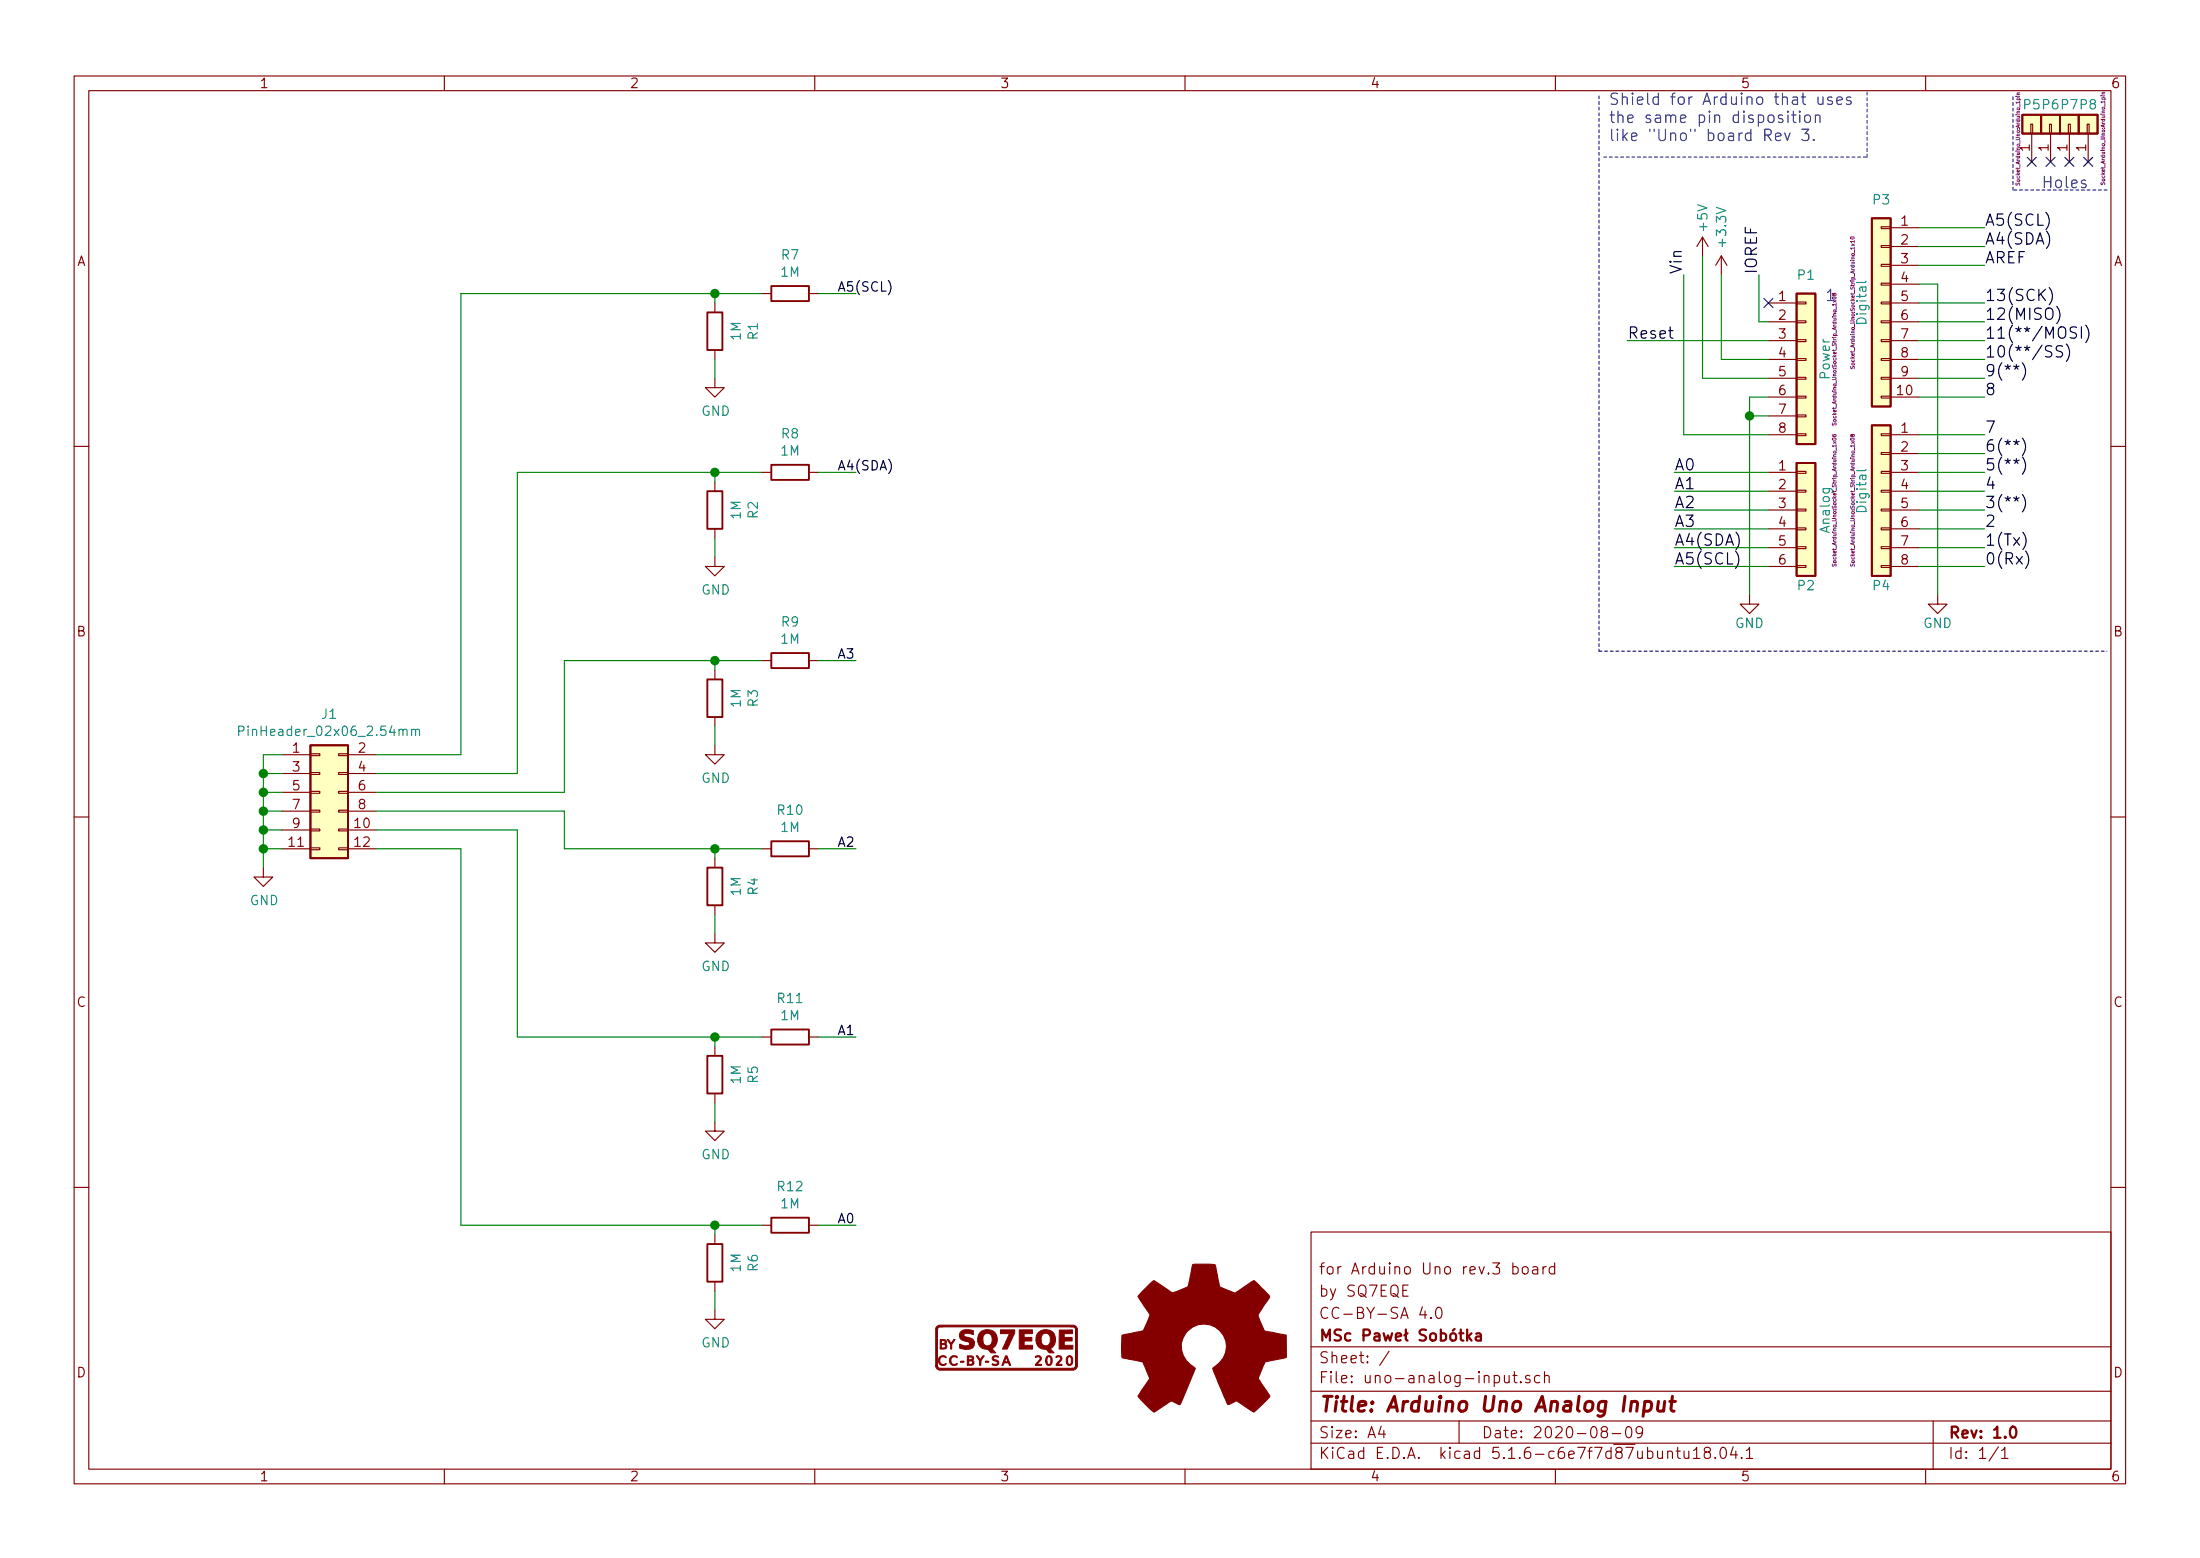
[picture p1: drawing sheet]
EESchema Schematic File Version 4
EELAYER 30 0
EELAYER END
$Descr A4 11693 8268
encoding utf-8
Sheet 1 1
Title "Arduino Uno Analog Input"
Date "2020-08-09"
Rev "1.0"
Comp "MSc Paweł Sobótka"
Comment1 "CC-BY-SA 4.0"
Comment2 "by SQ7EQE"
Comment3 "for Arduino Uno rev.3 board"
Comment4 ""
$EndDescr
Text Label 8950 1450 1    60   ~ 0
Vin
Text Label 9350 1450 1    60   ~ 0
IOREF
Text Label 8900 2500 0    60   ~ 0
A0
Text Label 8900 2600 0    60   ~ 0
A1
Text Label 8900 2700 0    60   ~ 0
A2
Text Label 8900 2800 0    60   ~ 0
A3
Text Label 8900 2900 0    60   ~ 0
A4(SDA)
Text Label 8900 3000 0    60   ~ 0
A5(SCL)
Text Label 10550 3000 0    60   ~ 0
0(Rx)
Text Label 10550 2800 0    60   ~ 0
2
Text Label 10550 2900 0    60   ~ 0
1(Tx)
Text Label 10550 2700 0    60   ~ 0
3(**)
Text Label 10550 2600 0    60   ~ 0
4
Text Label 10550 2500 0    60   ~ 0
5(**)
Text Label 10550 2400 0    60   ~ 0
6(**)
Text Label 10550 2300 0    60   ~ 0
7
Text Label 10550 2100 0    60   ~ 0
8
Text Label 10550 2000 0    60   ~ 0
9(**)
Text Label 10550 1900 0    60   ~ 0
10(**/SS)
Text Label 10550 1800 0    60   ~ 0
11(**/MOSI)
Text Label 10550 1700 0    60   ~ 0
12(MISO)
Text Label 10550 1600 0    60   ~ 0
13(SCK)
Text Label 10550 1400 0    60   ~ 0
AREF
NoConn ~ 9400 1600
Text Label 10550 1300 0    60   ~ 0
A4(SDA)
Text Label 10550 1200 0    60   ~ 0
A5(SCL)
Text Notes 10850 1000 0    60   ~ 0
Holes
Text Notes 8550 750  0    60   ~ 0
Shield for Arduino that uses\nthe same pin disposition\nlike "Uno" board Rev 3.
$Comp
L Connector_Generic:Conn_01x08 P1
U 1 1
P 9600 1900
F 0 "P1" H 9600 2350 50  0000 C CNN
F 1 "Power" V 9700 1900 50  0000 C CNN
F 2 "Socket_Arduino_Uno:Socket_Strip_Arduino_1x08" V 9750 1900 20  0000 C CNN
F 3 "" H 9600 1900 50  0000 C CNN
	1    9600 1900
	1    0    0    -1  
$EndComp
Text Label 8650 1800 0    60   ~ 0
Reset
$Comp
L power:+3.3V #PWR09
U 1 1
P 9150 1450
F 0 "#PWR09" H 9150 1300 50  0001 C CNN
F 1 "+3.3V" V 9150 1700 50  0000 C CNN
F 2 "" H 9150 1450 50  0000 C CNN
F 3 "" H 9150 1450 50  0000 C CNN
	1    9150 1450
	1    0    0    -1  
$EndComp
$Comp
L power:+5V #PWR08
U 1 1
P 9050 1350
F 0 "#PWR08" H 9050 1200 50  0001 C CNN
F 1 "+5V" V 9050 1550 50  0000 C CNN
F 2 "" H 9050 1350 50  0000 C CNN
F 3 "" H 9050 1350 50  0000 C CNN
	1    9050 1350
	1    0    0    -1  
$EndComp
$Comp
L power:GND #PWR010
U 1 1
P 9300 3150
F 0 "#PWR010" H 9300 2900 50  0001 C CNN
F 1 "GND" H 9300 3000 50  0000 C CNN
F 2 "" H 9300 3150 50  0000 C CNN
F 3 "" H 9300 3150 50  0000 C CNN
	1    9300 3150
	1    0    0    -1  
$EndComp
$Comp
L power:GND #PWR011
U 1 1
P 10300 3150
F 0 "#PWR011" H 10300 2900 50  0001 C CNN
F 1 "GND" H 10300 3000 50  0000 C CNN
F 2 "" H 10300 3150 50  0000 C CNN
F 3 "" H 10300 3150 50  0000 C CNN
	1    10300 3150
	1    0    0    -1  
$EndComp
$Comp
L Connector_Generic:Conn_01x06 P2
U 1 1
P 9600 2700
F 0 "P2" H 9600 2300 50  0000 C CNN
F 1 "Analog" V 9700 2700 50  0000 C CNN
F 2 "Socket_Arduino_Uno:Socket_Strip_Arduino_1x06" V 9750 2750 20  0000 C CNN
F 3 "" H 9600 2700 50  0000 C CNN
	1    9600 2700
	1    0    0    -1  
$EndComp
$Comp
L Connector_Generic:Conn_01x01 P5
U 1 1
P 10800 650
F 0 "P5" V 10900 650 50  0000 C CNN
F 1 "CONN_01X01" V 10900 650 50  0001 C CNN
F 2 "Socket_Arduino_Uno:Arduino_1pin" H 10721 724 20  0000 C CNN
F 3 "" H 10800 650 50  0000 C CNN
	1    10800 650 
	0    -1   -1   0   
$EndComp
$Comp
L Connector_Generic:Conn_01x01 P6
U 1 1
P 10900 650
F 0 "P6" V 11000 650 50  0000 C CNN
F 1 "CONN_01X01" V 11000 650 50  0001 C CNN
F 2 "Socket_Arduino_Uno:Arduino_1pin" H 10900 650 20  0001 C CNN
F 3 "" H 10900 650 50  0000 C CNN
	1    10900 650 
	0    -1   -1   0   
$EndComp
$Comp
L Connector_Generic:Conn_01x01 P7
U 1 1
P 11000 650
F 0 "P7" V 11100 650 50  0000 C CNN
F 1 "CONN_01X01" V 11100 650 50  0001 C CNN
F 2 "Socket_Arduino_Uno:Arduino_1pin" V 11000 650 20  0001 C CNN
F 3 "" H 11000 650 50  0000 C CNN
	1    11000 650 
	0    -1   -1   0   
$EndComp
$Comp
L Connector_Generic:Conn_01x01 P8
U 1 1
P 11100 650
F 0 "P8" V 11200 650 50  0000 C CNN
F 1 "CONN_01X01" V 11200 650 50  0001 C CNN
F 2 "Socket_Arduino_Uno:Arduino_1pin" H 11024 572 20  0000 C CNN
F 3 "" H 11100 650 50  0000 C CNN
	1    11100 650 
	0    -1   -1   0   
$EndComp
NoConn ~ 10800 850 
NoConn ~ 10900 850 
NoConn ~ 11000 850 
NoConn ~ 11100 850 
$Comp
L Connector_Generic:Conn_01x08 P4
U 1 1
P 10000 2600
F 0 "P4" H 10000 2100 50  0000 C CNN
F 1 "Digital" V 10100 2600 50  0000 C CNN
F 2 "Socket_Arduino_Uno:Socket_Strip_Arduino_1x08" V 10150 2550 20  0000 C CNN
F 3 "" H 10000 2600 50  0000 C CNN
	1    10000 2600
	-1   0    0    -1  
$EndComp
Wire Notes Line
	8525 825  9925 825 
Wire Notes Line
	9925 825  9925 475 
Wire Wire Line
	9350 1450 9350 1700
Wire Wire Line
	9350 1700 9400 1700
Wire Wire Line
	9400 1900 9150 1900
Wire Wire Line
	9400 2000 9050 2000
Wire Wire Line
	9400 2300 8950 2300
Wire Wire Line
	9400 2100 9300 2100
Wire Wire Line
	9400 2200 9300 2200
Connection ~ 9300 2200
Wire Wire Line
	8950 2300 8950 1450
Wire Wire Line
	9050 2000 9050 1350
Wire Wire Line
	9150 1900 9150 1450
Wire Wire Line
	9400 2500 8900 2500
Wire Wire Line
	9400 2600 8900 2600
Wire Wire Line
	9400 2700 8900 2700
Wire Wire Line
	9400 2800 8900 2800
Wire Wire Line
	9400 2900 8900 2900
Wire Wire Line
	9400 3000 8900 3000
$Comp
L Connector_Generic:Conn_01x10 P3
U 1 1
P 10000 1600
F 0 "P3" H 10000 2150 50  0000 C CNN
F 1 "Digital" V 10100 1600 50  0000 C CNN
F 2 "Socket_Arduino_Uno:Socket_Strip_Arduino_1x10" V 10150 1600 20  0000 C CNN
F 3 "" H 10000 1600 50  0000 C CNN
	1    10000 1600
	-1   0    0    -1  
$EndComp
Wire Wire Line
	10200 2100 10550 2100
Wire Wire Line
	10200 2000 10550 2000
Wire Wire Line
	10200 1900 10550 1900
Wire Wire Line
	10200 1800 10550 1800
Wire Wire Line
	10200 1700 10550 1700
Wire Wire Line
	10200 1600 10550 1600
Wire Wire Line
	10200 1400 10550 1400
Wire Wire Line
	10200 1300 10550 1300
Wire Wire Line
	10200 1200 10550 1200
Wire Wire Line
	10200 3000 10550 3000
Wire Wire Line
	10200 2900 10550 2900
Wire Wire Line
	10200 2800 10550 2800
Wire Wire Line
	10200 2700 10550 2700
Wire Wire Line
	10200 2600 10550 2600
Wire Wire Line
	10200 2500 10550 2500
Wire Wire Line
	10200 2400 10550 2400
Wire Wire Line
	10200 2300 10550 2300
Wire Wire Line
	10200 1500 10300 1500
Wire Wire Line
	10300 1500 10300 3150
Wire Wire Line
	9300 2100 9300 2200
Wire Wire Line
	9300 2200 9300 3150
Wire Notes Line
	8500 500  8500 3450
Wire Notes Line
	8500 3450 11200 3450
Wire Wire Line
	9400 1800 8650 1800
Text Notes 9700 1600 0    60   ~ 0
1
Wire Notes Line
	11200 1000 10700 1000
Wire Notes Line
	10700 1000 10700 500 
Text Label 4450 1550 0    50   ~ 0
A5(SCL)
Text Label 4450 2500 0    50   ~ 0
A4(SDA)
Text Label 4450 3500 0    50   ~ 0
A3
Text Label 4450 4500 0    50   ~ 0
A2
$Comp
L Device:R R11
U 1 1
P 4200 5500
F 0 "R11" V 3993 5500 50  0000 C CNN
F 1 "1M" V 4084 5500 50  0000 C CNN
F 2 "Resistor_THT:R_Axial_DIN0204_L3.6mm_D1.6mm_P7.62mm_Horizontal" V 4130 5500 50  0001 C CNN
F 3 "~" H 4200 5500 50  0001 C CNN
	1    4200 5500
	0    1    1    0   
$EndComp
Text Label 4450 5500 0    50   ~ 0
A1
$Comp
L power:GND #PWR06
U 1 1
P 3800 5950
F 0 "#PWR06" H 3800 5700 50  0001 C CNN
F 1 "GND" H 3805 5777 50  0000 C CNN
F 2 "" H 3800 5950 50  0001 C CNN
F 3 "" H 3800 5950 50  0001 C CNN
	1    3800 5950
	1    0    0    -1  
$EndComp
Text Label 4450 6500 0    50   ~ 0
A0
$Comp
L power:GND #PWR01
U 1 1
P 1400 4600
F 0 "#PWR01" H 1400 4350 50  0001 C CNN
F 1 "GND" H 1405 4427 50  0000 C CNN
F 2 "" H 1400 4600 50  0001 C CNN
F 3 "" H 1400 4600 50  0001 C CNN
	1    1400 4600
	1    0    0    -1  
$EndComp
Wire Wire Line
	2000 4500 2450 4500
Wire Wire Line
	2450 4500 2450 6500
Wire Wire Line
	2000 4400 2750 4400
Wire Wire Line
	2750 4400 2750 5500
Wire Wire Line
	2000 4300 3000 4300
Wire Wire Line
	3000 4300 3000 4500
Wire Wire Line
	2000 4200 3000 4200
Wire Wire Line
	3000 4200 3000 3500
Wire Wire Line
	2000 4100 2750 4100
Wire Wire Line
	2750 4100 2750 2500
Wire Wire Line
	2000 4000 2450 4000
Wire Wire Line
	2450 4000 2450 1550
$Comp
L Connector_Generic:Conn_02x06_Odd_Even J1
U 1 1
P 1700 4200
F 0 "J1" H 1750 4617 50  0000 C CNN
F 1 "PinHeader_02x06_2.54mm" H 1750 4526 50  0000 C CNN
F 2 "Connector_PinHeader_2.54mm:PinHeader_2x06_P2.54mm_Vertical" H 1700 4200 50  0001 C CNN
F 3 "~" H 1700 4200 50  0001 C CNN
	1    1700 4200
	1    0    0    -1  
$EndComp
Wire Wire Line
	1500 4000 1400 4000
Wire Wire Line
	1400 4000 1400 4100
Wire Wire Line
	1500 4100 1400 4100
Connection ~ 1400 4100
Wire Wire Line
	1400 4100 1400 4200
Wire Wire Line
	1500 4200 1400 4200
Connection ~ 1400 4200
Wire Wire Line
	1400 4200 1400 4300
Wire Wire Line
	1500 4300 1400 4300
Connection ~ 1400 4300
Wire Wire Line
	1400 4300 1400 4400
Wire Wire Line
	1500 4400 1400 4400
Connection ~ 1400 4400
Wire Wire Line
	1400 4400 1400 4500
Wire Wire Line
	1500 4500 1400 4500
Connection ~ 1400 4500
Wire Wire Line
	1400 4500 1400 4600
$Comp
L Graphic:Logo_Open_Hardware_Large G2
U 1 1
P 6400 7150
F 0 "G2" H 6400 7650 50  0001 C CNN
F 1 "Logo_Open_Hardware_Large" H 6400 6750 50  0001 C CNN
F 2 "Symbol:OSHW-Logo2_14.6x12mm_SilkScreen" H 6400 7150 50  0001 C CNN
F 3 "~" H 6400 7150 50  0001 C CNN
	1    6400 7150
	1    0    0    -1  
$EndComp
$Comp
L logo-sq7eqe:CC-BY-SA G1
U 1 1
P 5350 7150
F 0 "G1" H 5350 7041 60  0001 C CNN
F 1 "CC-BY-SA" H 5350 7259 60  0001 C CNN
F 2 "logo-sq7eqe:cc-by-sa" H 5350 7150 50  0001 C CNN
F 3 "" H 5350 7150 50  0001 C CNN
	1    5350 7150
	1    0    0    -1  
$EndComp
$Comp
L Device:R R5
U 1 1
P 3800 5700
F 0 "R5" V 3593 5700 50  0000 C CNN
F 1 "1M" V 3684 5700 50  0000 C CNN
F 2 "Resistor_THT:R_Axial_DIN0204_L3.6mm_D1.6mm_P7.62mm_Horizontal" V 3730 5700 50  0001 C CNN
F 3 "~" H 3800 5700 50  0001 C CNN
	1    3800 5700
	-1   0    0    1   
$EndComp
Wire Wire Line
	2750 5500 3800 5500
Wire Wire Line
	3800 5550 3800 5500
Connection ~ 3800 5500
Wire Wire Line
	3800 5500 4050 5500
Wire Wire Line
	3800 5850 3800 5950
Wire Wire Line
	4350 5500 4550 5500
$Comp
L Device:R R12
U 1 1
P 4200 6500
F 0 "R12" V 3993 6500 50  0000 C CNN
F 1 "1M" V 4084 6500 50  0000 C CNN
F 2 "Resistor_THT:R_Axial_DIN0204_L3.6mm_D1.6mm_P7.62mm_Horizontal" V 4130 6500 50  0001 C CNN
F 3 "~" H 4200 6500 50  0001 C CNN
	1    4200 6500
	0    1    1    0   
$EndComp
$Comp
L power:GND #PWR07
U 1 1
P 3800 6950
F 0 "#PWR07" H 3800 6700 50  0001 C CNN
F 1 "GND" H 3805 6777 50  0000 C CNN
F 2 "" H 3800 6950 50  0001 C CNN
F 3 "" H 3800 6950 50  0001 C CNN
	1    3800 6950
	1    0    0    -1  
$EndComp
$Comp
L Device:R R6
U 1 1
P 3800 6700
F 0 "R6" V 3593 6700 50  0000 C CNN
F 1 "1M" V 3684 6700 50  0000 C CNN
F 2 "Resistor_THT:R_Axial_DIN0204_L3.6mm_D1.6mm_P7.62mm_Horizontal" V 3730 6700 50  0001 C CNN
F 3 "~" H 3800 6700 50  0001 C CNN
	1    3800 6700
	-1   0    0    1   
$EndComp
Wire Wire Line
	3800 6550 3800 6500
Connection ~ 3800 6500
Wire Wire Line
	3800 6500 4050 6500
Wire Wire Line
	3800 6850 3800 6950
Wire Wire Line
	4350 6500 4550 6500
$Comp
L Device:R R10
U 1 1
P 4200 4500
F 0 "R10" V 3993 4500 50  0000 C CNN
F 1 "1M" V 4084 4500 50  0000 C CNN
F 2 "Resistor_THT:R_Axial_DIN0204_L3.6mm_D1.6mm_P7.62mm_Horizontal" V 4130 4500 50  0001 C CNN
F 3 "~" H 4200 4500 50  0001 C CNN
	1    4200 4500
	0    1    1    0   
$EndComp
$Comp
L power:GND #PWR05
U 1 1
P 3800 4950
F 0 "#PWR05" H 3800 4700 50  0001 C CNN
F 1 "GND" H 3805 4777 50  0000 C CNN
F 2 "" H 3800 4950 50  0001 C CNN
F 3 "" H 3800 4950 50  0001 C CNN
	1    3800 4950
	1    0    0    -1  
$EndComp
$Comp
L Device:R R4
U 1 1
P 3800 4700
F 0 "R4" V 3593 4700 50  0000 C CNN
F 1 "1M" V 3684 4700 50  0000 C CNN
F 2 "Resistor_THT:R_Axial_DIN0204_L3.6mm_D1.6mm_P7.62mm_Horizontal" V 3730 4700 50  0001 C CNN
F 3 "~" H 3800 4700 50  0001 C CNN
	1    3800 4700
	-1   0    0    1   
$EndComp
Wire Wire Line
	3800 4550 3800 4500
Wire Wire Line
	3800 4500 4050 4500
Wire Wire Line
	3800 4850 3800 4950
Wire Wire Line
	4350 4500 4550 4500
$Comp
L Device:R R9
U 1 1
P 4200 3500
F 0 "R9" V 3993 3500 50  0000 C CNN
F 1 "1M" V 4084 3500 50  0000 C CNN
F 2 "Resistor_THT:R_Axial_DIN0204_L3.6mm_D1.6mm_P7.62mm_Horizontal" V 4130 3500 50  0001 C CNN
F 3 "~" H 4200 3500 50  0001 C CNN
	1    4200 3500
	0    1    1    0   
$EndComp
$Comp
L power:GND #PWR04
U 1 1
P 3800 3950
F 0 "#PWR04" H 3800 3700 50  0001 C CNN
F 1 "GND" H 3805 3777 50  0000 C CNN
F 2 "" H 3800 3950 50  0001 C CNN
F 3 "" H 3800 3950 50  0001 C CNN
	1    3800 3950
	1    0    0    -1  
$EndComp
$Comp
L Device:R R3
U 1 1
P 3800 3700
F 0 "R3" V 3593 3700 50  0000 C CNN
F 1 "1M" V 3684 3700 50  0000 C CNN
F 2 "Resistor_THT:R_Axial_DIN0204_L3.6mm_D1.6mm_P7.62mm_Horizontal" V 3730 3700 50  0001 C CNN
F 3 "~" H 3800 3700 50  0001 C CNN
	1    3800 3700
	-1   0    0    1   
$EndComp
Wire Wire Line
	3800 3550 3800 3500
Wire Wire Line
	3800 3500 4050 3500
Wire Wire Line
	3800 3850 3800 3950
Wire Wire Line
	4350 3500 4550 3500
$Comp
L Device:R R8
U 1 1
P 4200 2500
F 0 "R8" V 3993 2500 50  0000 C CNN
F 1 "1M" V 4084 2500 50  0000 C CNN
F 2 "Resistor_THT:R_Axial_DIN0204_L3.6mm_D1.6mm_P7.62mm_Horizontal" V 4130 2500 50  0001 C CNN
F 3 "~" H 4200 2500 50  0001 C CNN
	1    4200 2500
	0    1    1    0   
$EndComp
$Comp
L power:GND #PWR03
U 1 1
P 3800 2950
F 0 "#PWR03" H 3800 2700 50  0001 C CNN
F 1 "GND" H 3805 2777 50  0000 C CNN
F 2 "" H 3800 2950 50  0001 C CNN
F 3 "" H 3800 2950 50  0001 C CNN
	1    3800 2950
	1    0    0    -1  
$EndComp
$Comp
L Device:R R2
U 1 1
P 3800 2700
F 0 "R2" V 3593 2700 50  0000 C CNN
F 1 "1M" V 3684 2700 50  0000 C CNN
F 2 "Resistor_THT:R_Axial_DIN0204_L3.6mm_D1.6mm_P7.62mm_Horizontal" V 3730 2700 50  0001 C CNN
F 3 "~" H 3800 2700 50  0001 C CNN
	1    3800 2700
	-1   0    0    1   
$EndComp
Wire Wire Line
	3800 2550 3800 2500
Wire Wire Line
	3800 2500 4050 2500
Wire Wire Line
	3800 2850 3800 2950
Wire Wire Line
	4350 2500 4550 2500
$Comp
L Device:R R7
U 1 1
P 4200 1550
F 0 "R7" V 3993 1550 50  0000 C CNN
F 1 "1M" V 4084 1550 50  0000 C CNN
F 2 "Resistor_THT:R_Axial_DIN0204_L3.6mm_D1.6mm_P7.62mm_Horizontal" V 4130 1550 50  0001 C CNN
F 3 "~" H 4200 1550 50  0001 C CNN
	1    4200 1550
	0    1    1    0   
$EndComp
$Comp
L power:GND #PWR02
U 1 1
P 3800 2000
F 0 "#PWR02" H 3800 1750 50  0001 C CNN
F 1 "GND" H 3805 1827 50  0000 C CNN
F 2 "" H 3800 2000 50  0001 C CNN
F 3 "" H 3800 2000 50  0001 C CNN
	1    3800 2000
	1    0    0    -1  
$EndComp
$Comp
L Device:R R1
U 1 1
P 3800 1750
F 0 "R1" V 3593 1750 50  0000 C CNN
F 1 "1M" V 3684 1750 50  0000 C CNN
F 2 "Resistor_THT:R_Axial_DIN0204_L3.6mm_D1.6mm_P7.62mm_Horizontal" V 3730 1750 50  0001 C CNN
F 3 "~" H 3800 1750 50  0001 C CNN
	1    3800 1750
	-1   0    0    1   
$EndComp
Wire Wire Line
	3800 1600 3800 1550
Connection ~ 3800 1550
Wire Wire Line
	3800 1550 4050 1550
Wire Wire Line
	3800 1900 3800 2000
Wire Wire Line
	4350 1550 4550 1550
Wire Wire Line
	2450 1550 3800 1550
Wire Wire Line
	3800 2500 2750 2500
Connection ~ 3800 2500
Wire Wire Line
	3800 3500 3000 3500
Connection ~ 3800 3500
Wire Wire Line
	3800 4500 3000 4500
Connection ~ 3800 4500
Wire Wire Line
	2450 6500 3800 6500
$EndSCHEMATC
